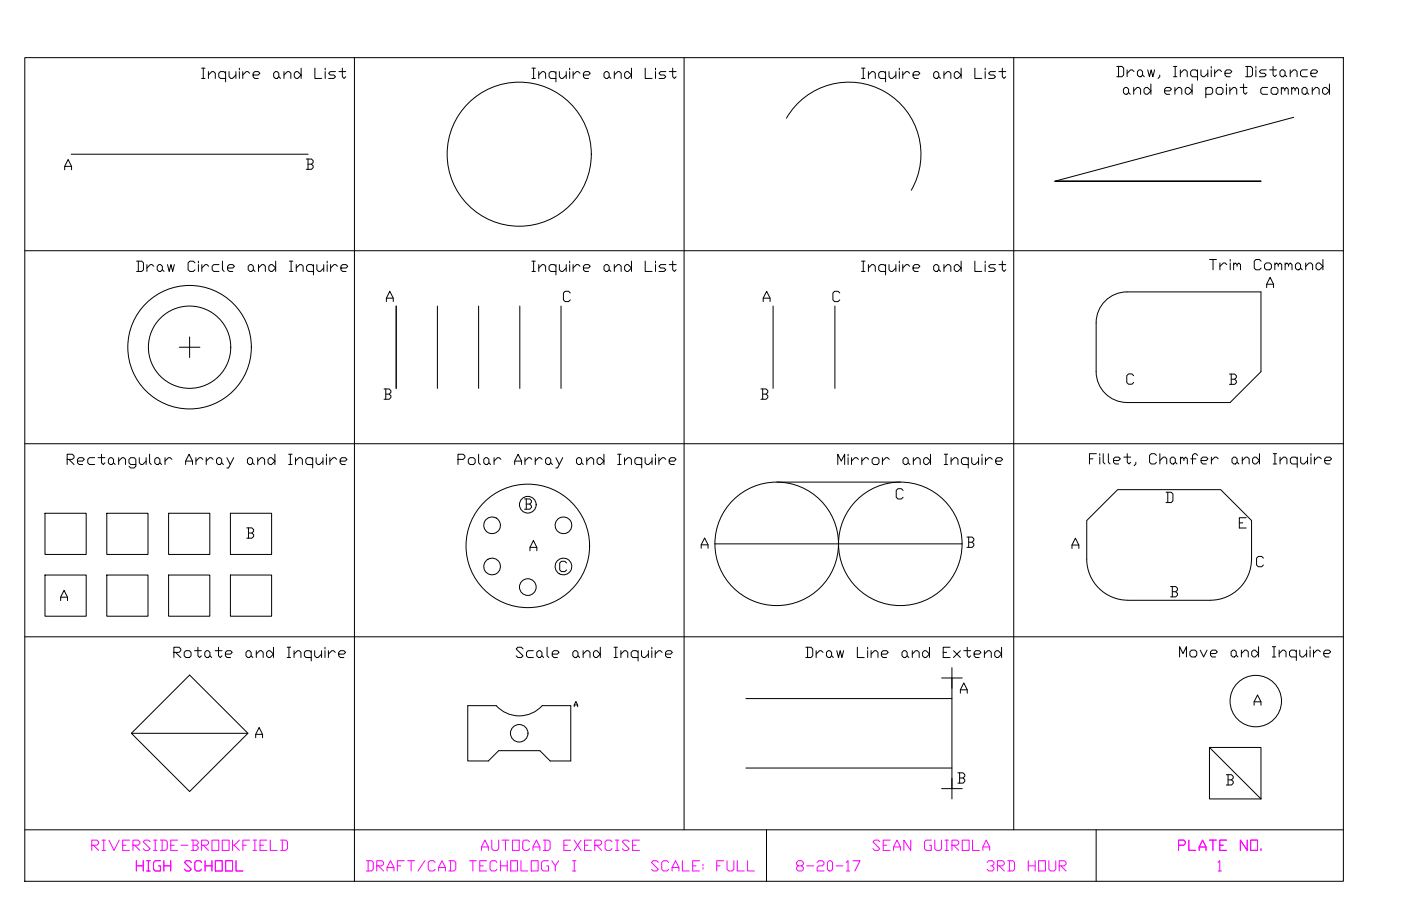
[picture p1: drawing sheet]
<svg xmlns="http://www.w3.org/2000/svg" width="432mm" height="279mm" viewBox="0 0 432 279" stroke-linecap="round" stroke-linejoin="round" font-family="sans-serif">
<!-- layer: BOARDER LINES -->
<g fill="none" stroke="#000" stroke-width=".31">
<path d="M7.6 17.8h406.4v254h-406.4zM109.2 17.8v254M210.8 17.8v238.1M312.4 17.8v238.1M7.6 77.3h406.4M238.3 94.4v25.4M257.3 94.4v25.4M337.8 99.5v15.1M347.4 90h41.2v24.6M7.6 136.8h406.4M347.4 124.1h31.7M13.9 158.3h12.7v12.7h-12.7z"/>
<path d="M32.9 158.3h12.7v12.7h-12.7zM52 158.3h12.7v12.7h-12.7zM71 158.3h12.7v12.7h-12.7zM13.9 177.3h12.7v12.7h-12.7zM32.9 177.3h12.7v12.7h-12.7zM52 177.3h12.7v12.7h-12.7zM71 177.3h12.7v12.7h-12.7zM220.3 167.7h76.2M7.6 196.4h406.4M347.6 185.1a12.7 12.7 0 0 1-12.7-12.7v-11.9l9.6-9.5h31.7l9.5 9.5v11.9a12.7 12.7 0 0 1-12.7 12.7M347.6 185.1h25.4M58.4 208.2l18 17.9-18 18-17.9-18z"/>
<path d="M153 217.6h-8.8v17.1h6.3M167.1 217.6h8.8v17.1h-6.3M229.9 215.4h63.5M290.2 209.1h6.4M293.4 205.9v6.4M153.7 231.5h12.7M229.9 236.9h63.5M372.8 230.5h15.8v15.9h-15.8zM7.6 255.9h406.4M236.2 255.9v15.9M290.2 243.2h6.4M293.4 240v6.4"/>
<path d="M337.8 255.9v15.9"/>
</g>
<!-- layer: 0 -->
<g fill="none" stroke="#000" stroke-width=".31">
<path d="M414 17.8h.1M242.4 36.4a22.2 22.2 0 0 1 30.3-8.1 22.2 22.2 0 0 1 8.2 30.4M398.7 36.2l-73.6 19.7M19.9 52.4v-1.1l1.1-2.1 1.1 2.1v1.1M19.9 51.3h2.2M21.9 47.6h73.1M94.4 49h1.6l.5 .6v.5l-.5 .5M94.9 50.6h1.1l.5 .6v.5l-.5 .5h-1.6M94.9 49v3.2M388.6 55.9h-63.5h63.5M119.1 93v-1.1l1-2.1 1.1 2.1v1.1M119.1 91.9h2.1"/>
<path d="M122.1 94.4v25.4M134.8 94.4v25.4M147.5 94.4v25.4M160.2 94.4v25.4M172.9 94.4v25.4M175.8 90.4l-.6-.6h-1l-.5 .6v2.1l.5 .5h1l.6-.5M235.2 93v-1.1l1.1-2.1 1 2.1v1.1M235.2 91.9h2.1M258.8 90.4l-.5-.6h-1.1l-.5 .6v2.1l.5 .5h1.1l.5-.5M347.4 90a9.5 9.5 0 0 0-9.6 9.5M390.4 88.7v-1l1.1-2.2 1 2.2v1M390.4 87.7h2.1"/>
<path d="M55.3 107.1h6.3M58.4 103.9v6.4M118.4 120h1.6l.5 .5v.5l-.5 .5M118.9 120v3.1M234.5 120h1.6l.5 .5v.5l-.5 .5M235.1 120v3.1M337.8 114.6a9.5 9.5 0 0 0 9.6 9.5M349.4 115.8l-.5-.5h-1.1l-.5 .5v2.2l.5 .5h1.1l.5-.5M378.9 115.4h1.6l.6 .5v.5l-.6 .5M379.5 116.9h1l.6 .6v.5l-.6 .5h-1.6M379.5 115.4v3.1M388.6 114.6l-9.5 9.5"/>
<path d="M118.9 121.5h1.1l.5 .6v.5l-.5 .5h-1.6M235.1 121.5h1l.5 .6v.5l-.5 .5h-1.6M337.9 139.9h-2.1v3.2M339 139.9v.5M340 139.9v2.7l.6 .5M341.6 139.9v2.7l.5 .5M347.4 139.9v2.7l.6 .5 .5-.5M357.5 139.9v3.2M388.2 139.9v3.2M392.4 139.9h1.1M392.9 139.9v3.2M404.1 139.9v.5"/>
<path d="M161.7 153.9h1.6l.5 .5v.5l-.5 .5M162.2 155.4h1.1l.5 .6v.5l-.5 .5h-1.6M162.2 153.9v3.1M239.4 148.7h38.1M278.3 151.2l-.5-.5h-1l-.6 .5v2.2l.6 .5h1l.5-.5M335.8 141.5h1M339 141v2.1M343.2 142h1.6l.5-.5-.5-.5h-1.1l-.5 .5v1.1l.5 .5h1.1M346.4 141h2.1M350.1 142.6v.5l-.6 .5M356.4 140.4l-.5-.5h-1.1l-.5 .5v2.2l.5 .5h1.1l.5-.5M357.5 142l1-1h.6l.5 .5v1.6"/>
<path d="M359.4 151.8h1.6l.5 .5v2.2l-.5 .5h-1.6M359.9 151.8v3.2M360.7 141.5l.5-.5h.5l.5 .5v1.1l-.5 .5h-.5l-.5-.5zM362.2 142.6l.6 .5M363.8 141.5l.6-.5 .5 .5v.5M363.8 141v2.1M364.9 141.5l.5-.5 .6 .5v1.6M367 141.5h1.6M369.1 140.4l-.5-.5h-.5l-.6 .5v2.7M370.2 142h1.6l.5-.5-.5-.5h-1.1l-.5 .5v1.1l.5 .5h1.1M373.4 141v2.1M375.5 141.5l-.6-.5h-.5l-1 1"/>
<path d="M379.7 141.5l.5-.5h.6l.5 .5v1.1l-.5 .5h-.6l-.5-.5zM381.3 142.6l.5 .5M382.9 142l1-1h.6l.5 .5v1.6M382.9 141v2.1M384.1 159.7h-2.1v3.1h2.1M386.1 141.5l.5-.5h.5l1.1 1-1.1 1.1h-.5l-.5-.5zM392.4 143.1h1.1M394.5 142l1.1-1h.5l.5 .5v1.6M394.5 141v2.1M399.8 141.5l-.5-.5h-1.1l-.5 .5v1.1l.5 .5h1.6M399.8 141v3.1M400.9 141v1.6l.5 .5h.5l1.1-1.1"/>
<path d="M403 141v2.1M404.1 141v2.1M405.1 141v2.1M407.2 141.5l-.5-.5h-.5l-1.1 1M408.3 142h1.6l.5-.5-.5-.5h-1.1l-.5 .5v1.1l.5 .5h1.1M76.1 162.8h1.5l.6 .5v.6l-.6 .5M76.6 164.4h1l.6 .5v.5l-.6 .6h-1.5M76.6 162.8v3.2M163.3 169.9v-1.1l1.1-2.1 1.1 2.1v1.1M163.3 168.8h2.2M174.6 173.6l-.5-.5h-1.1l-.5 .5v2.1l.5 .6h1.1l.5-.6M216.1 169.1v-1.1l1.1-2.1 1 2.1v1.1"/>
<path d="M216.1 168h2.1M298 165.6h1.6l.5 .6v.5l-.5 .5M298.6 167.2h1l.5 .5v.6l-.5 .5h-1.6M298.6 165.6v3.2M330.4 169.1v-1l1-2.1 1.1 2.1v1M330.4 168.1h2.1M382 161.2h1M389.4 172.1l-.5-.5h-1.1l-.5 .5v2.1l.5 .6h1.1l.5-.6M18.7 185.2v-1l1-2.1 1.1 2.1v1M18.7 184.2h2.1M360.8 180.9h1.6l.5 .5v.5l-.5 .6M361.3 182.5h1.1l.5 .5v.5l-.5 .6h-1.6"/>
<path d="M361.3 180.9v3.2M152.9 217.6a9.5 9.5 0 0 0 14.2 0M177 217.9v-.5l.5-1.1 .5 1.1v.5M177 217.4h1M293.4 209.1v34.1M296 213.8v-1.1l1.1-2.1 1 2.1v1.1M296 212.7h2.1M386.5 217.5v-1.1l1.1-2.1 1 2.1v1.1M386.5 216.4h2.1M40.5 226.1h35.9M78.8 227.5v-1l1.1-2.2 1 2.2v1M78.8 226.5h2.1"/>
<path d="M153.7 231.5l-3.2 3.2M166.4 231.5l3.2 3.2M295.2 238.3h1.6l.5 .6v.5l-.5 .5M295.8 239.9h1l.5 .6v.5l-.5 .5h-1.6M295.8 238.3v3.2M372.8 230.5l15.8 15.9M378 238.9h1.6l.5 .5v.6l-.5 .5M378.5 238.9v3.2M378.5 240.5h1.1l.5 .5v.6l-.5 .5h-1.6"/>
<circle cx="160" cy="47.5" r="22.2"/>
<circle cx="58.4" cy="107.1" r="19"/>
<circle cx="58.4" cy="107.1" r="12.7"/>
<circle cx="162.7" cy="155.6" r="2.57"/>
<circle cx="151.7" cy="162" r="2.57"/>
<circle cx="151.7" cy="174.7" r="2.57"/>
<circle cx="162.7" cy="168.3" r="19"/>
<circle cx="173.7" cy="162" r="2.57"/>
<circle cx="173.7" cy="174.7" r="2.57"/>
<circle cx="239.4" cy="167.7" r="19"/>
<circle cx="277.5" cy="167.7" r="19"/>
<circle cx="162.7" cy="181" r="2.57"/>
<circle cx="387" cy="216.2" r="7.9"/>
<circle cx="160" cy="226.1" r="2.7"/>
</g>
<!-- layer: TITLE BLOCK -->
<path d="M375.4 266l.5-.6v3.2M375.4 268.6h1.1" fill="none" stroke="#f0f" stroke-width=".31"/>
<g font-size="7.9">
<text x="61.4" y="26.5">Inquire and List</text>
<text x="163" y="26.5">Inquire and List</text>
<text x="264.6" y="26.5">Inquire and List</text>
<text x="343.3" y="26.1">Draw, Inquire Distance</text>
<text x="345.4" y="31.4">and end point command</text>
<text x="41.3" y="86.1">Draw Circle and Inquire</text>
<text x="163" y="86.1">Inquire and List</text>
<text x="264.6" y="86.1">Inquire and List</text>
<text x="19.8" y="145.7">Rectangular Array and Inquire</text>
<text x="140.4" y="145.7">Polar Array and Inquire</text>
<text x="257.2" y="145.7">Mirror and Inquire</text>
<text x="52.6" y="205">Rotate and Inquire</text>
<text x="158" y="205">Scale and Inquire</text>
<text x="362.7" y="205">Move and Inquire</text>
</g>
<g font-size="6.6">
<text x="371.8" y="84.3">Trim Command</text>
<text x="247.6" y="203.9">Draw Line and Extend</text>
</g>
<g font-size="6.6" fill="#f0f">
<text x="27.5" y="263.5">RIVERSIDE-BROOKFIELD</text>
<text x="147.5" y="263.5">AUTOCAD EXERCISE</text>
<text x="268.1" y="263.5">SEAN GUIROLA</text>
<text x="362.3" y="263.5">PLATE NO.</text>
<text x="41.3" y="269.9">HIGH SCHOOL</text>
<text x="112.2" y="269.9">DRAFT/CAD TECHOLOGY I SCALE: FULL</text>
<text x="244.5" y="269.9">8-20-17 3RD HOUR</text>
</g>
<text font-size="2.6" x="108.3" y="257.2">XX</text>
</svg>
